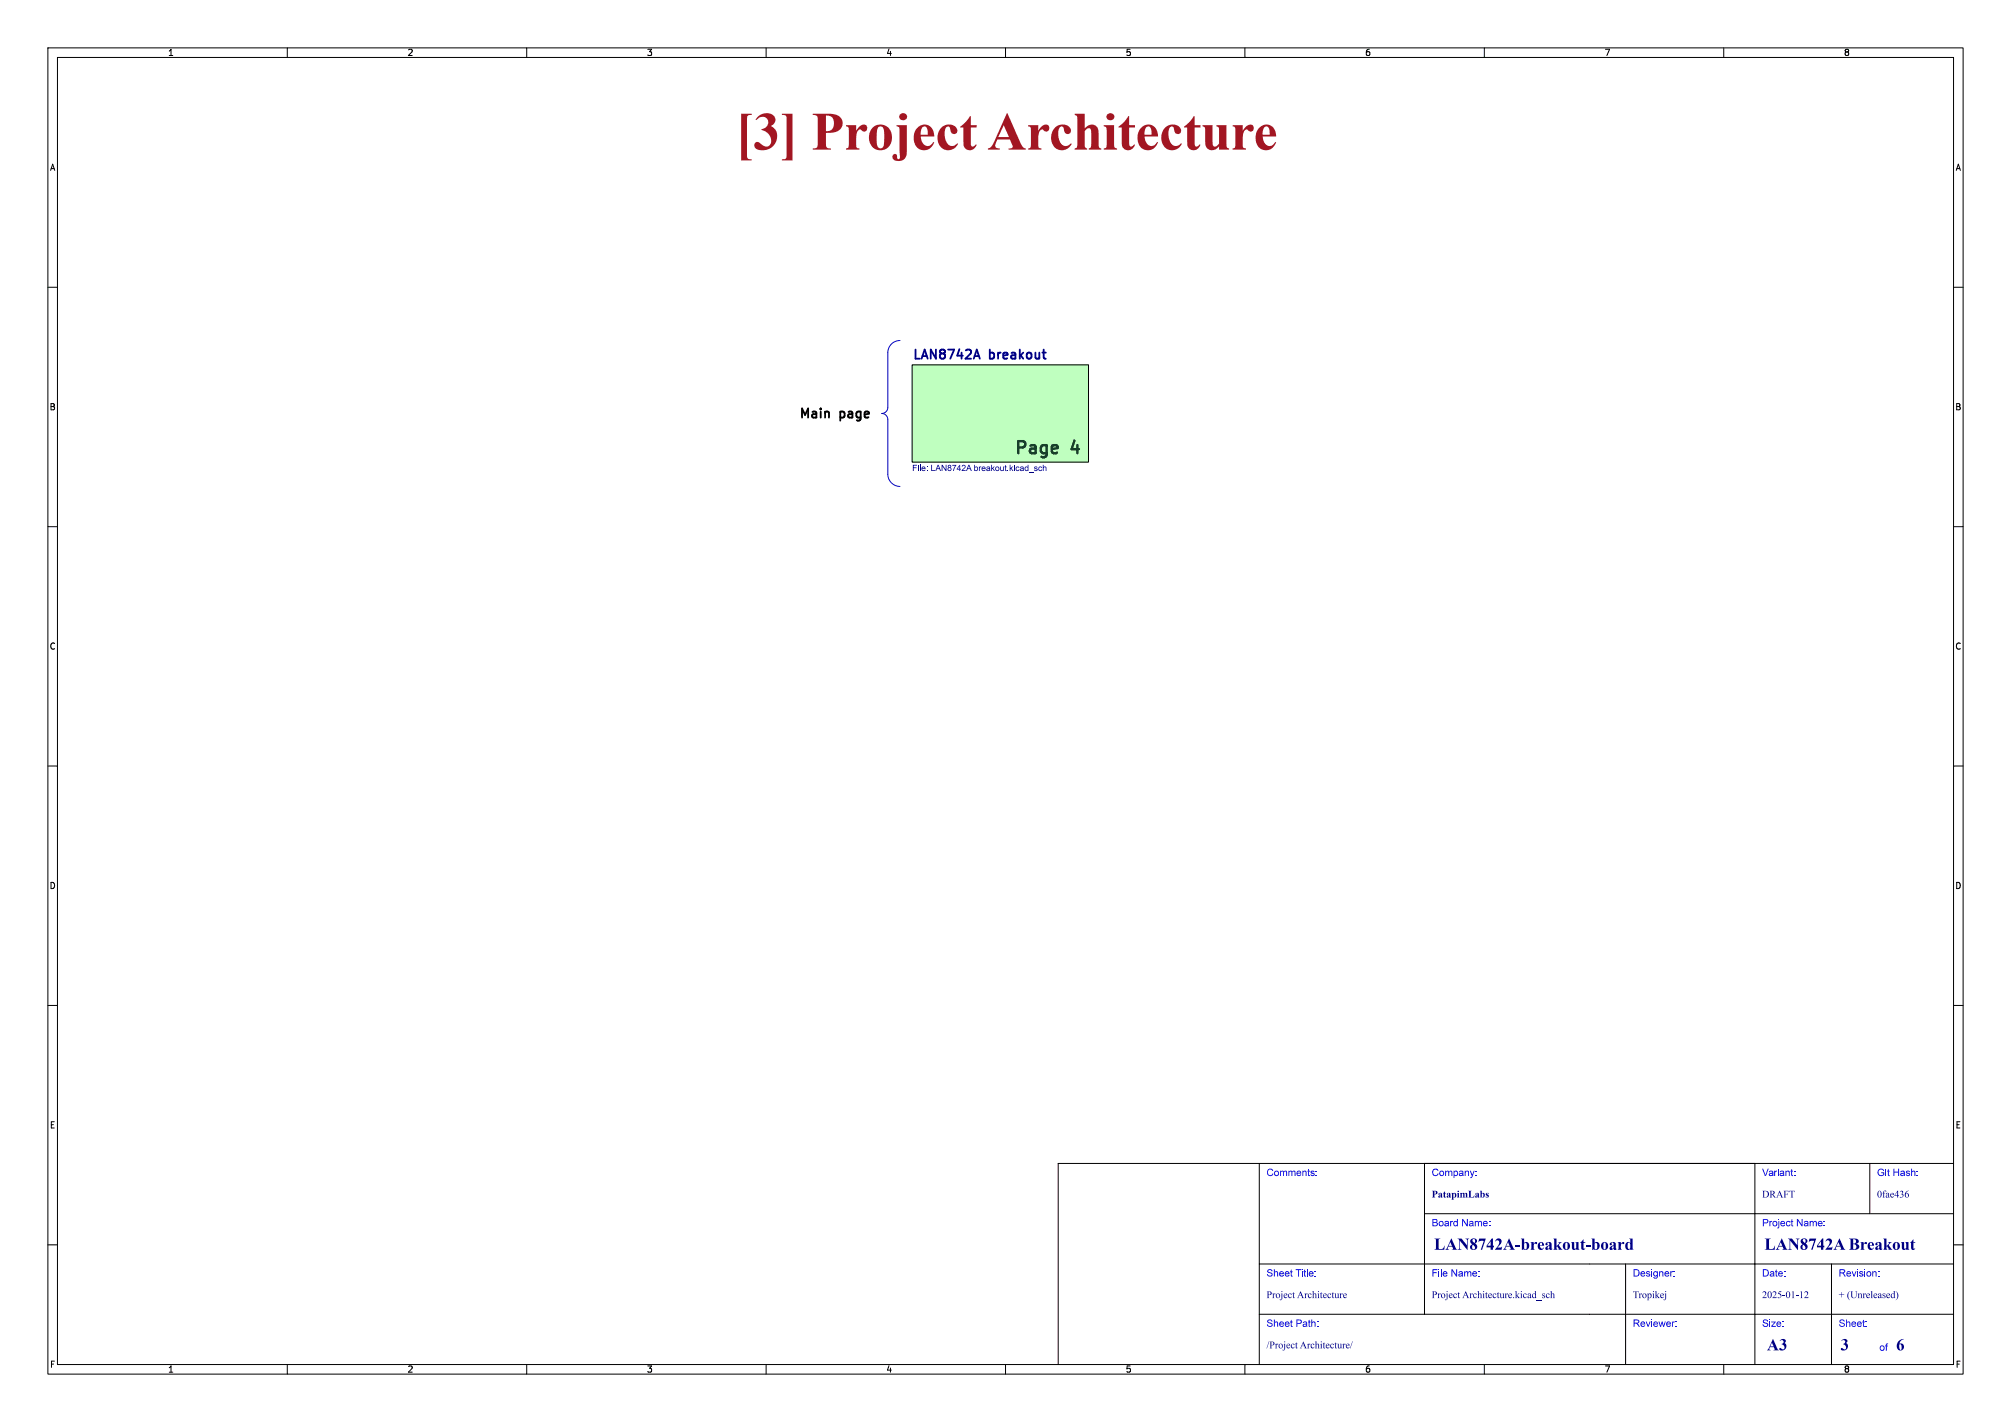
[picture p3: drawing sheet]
<svg xmlns="http://www.w3.org/2000/svg" width="420mm" height="297mm" viewBox="0 0 420 297" stroke-linecap="round" stroke-linejoin="round" font-family="sans-serif">
<g fill="none" stroke="#000" stroke-width=".21">
<path d="M10 10h400v277h-400zM12 12h396v273h-396zM60 10v2M110 10v2M160 10v2M210 10v2M260 10v2M310 10v2M360 10v2M10 60h2M190.5 76.2h36.8v20.3h-36.8zM408 60h2"/>
<path d="M10 110h2M408 110h2M10 160h2M408 160h2M10 210h2M408 210h2M263 243v42M297.5 253.5h110.5M297.5 243v31.5M366.5 243v42M390.5 243v10.5M408 243h-187v42"/>
<path d="M10 260h2M263 274.5h145M263 264h145M339.5 264v21M382.5 264v21M408 260h2M60 285v2M110 285v2M160 285v2M210 285v2M260 285v2M310 285v2"/>
<path d="M360 285v2"/>
</g>
<path d="M190.5 76.2h36.8v20.3h-36.8z" fill="#bfffbf" stroke="#bfffbf" stroke-width=".21"/>
<g fill="#000084">
<path d="M190.6 97.1h.9v.1h-.7v.4h.6v.2h-.6v.6h-.2z"/>
<path d="M191.7 97.1h.2v.1h-.2z"/>
<path d="M191.7 97.4h.2v1h-.2z"/>
<path d="M192.1 97.1h.2v1.3h-.2z"/>
<path d="M192.6 97.6a.43 .43 0 0 1 .5-.1 .43 .43 0 0 1 .2 .5h-.7l.2 .2 .5-.1a.45 .45 0 0 1-.6 .3 .45 .45 0 0 1-.3-.6h.7l-.2-.2-.5 .2z"/>
<path d="M193.5 97.4h.2v.2h-.2z"/>
<path d="M193.5 98.2h.2v.2h-.2z"/>
<path d="M194.5 97.1h.2v1.1h.6v.2h-.8z"/>
<path d="M195.8 97.1h.2l.5 1.3h-.2l-.1-.4h-.5l-.2 .4h-.2l.2-.6h.6l-.2-.6-.2 .6h-.2z"/>
<path d="M196.7 97.1h.1l.7 1v-1h.2v1.3h-.2l-.7-1v1h-.1z"/>
<path d="M198 97.2a.33 .33 0 0 1 .5-.1 .33 .33 0 0 1 0 .6 .41 .41 0 0 1 0 .7 .41 .41 0 0 1-.6-.4h.1a.26 .26 0 0 0 .4 .2 .26 .26 0 0 0 .1-.4 .26 .26 0 0 0-.5 .1l-.1 .1 .2-.3-.2-.3h.2a.21 .21 0 0 0 .3 .2 .21 .21 0 0 0 .1-.3 .21 .21 0 0 0-.4 0l-.2 .1z"/>
<path d="M198.9 97.1h.8l-.5 1.3h-.1v-.4l.4-.7h-.6z"/>
<path d="M200.4 97.1h.1v.8h.2v.2h-.2v.3h-.1v-.3h-.6v-.2h.6v-.5l-.4 .5h-.2z"/>
<path d="M201 97.2a.45 .45 0 0 1 .7 .2 .45 .45 0 0 1-.4 .6l-.3 .2h.7v.2h-.9l.2-.4a.41 .41 0 0 0 .4-.3 .41 .41 0 0 0-.1-.5l-.4 .2z"/>
<path d="M202.3 97.1h.1l.6 1.3h-.2l-.2-.4h-.5l-.2 .4h-.1l.2-.6h.6l-.3-.6-.2 .6h-.1z"/>
<path d="M203.5 97.1h.1v.5a.41 .41 0 0 1 .6 0 .41 .41 0 0 1 0 .6 .41 .41 0 0 1-.6 0l-.1 .2v-.5h.1a.3 .3 0 0 0 .3 .3 .3 .3 0 0 0 .3-.3 .3 .3 0 0 0-.3-.3l-.4 .3z"/>
<path d="M204.4 97.4l.2 .2 .4-.1-.4 .2v.7h-.2z"/>
<path d="M205.1 97.6a.43 .43 0 0 1 .5-.1 .43 .43 0 0 1 .2 .5h-.6l.2 .2 .4-.1a.45 .45 0 0 1-.5 .3 .45 .45 0 0 1-.3-.6h.7l-.3-.2-.4 .2z"/>
<path d="M206.1 97.5a.4 .4 0 0 1 .4-.1 .4 .4 0 0 1 .3 .4v.6l-.2-.1a.37 .37 0 0 1-.3 .1 .37 .37 0 0 1-.3-.3h.1a.22 .22 0 0 0 .3 .1 .22 .22 0 0 0 .2-.2l-.6 .1 .3-.3a.21 .21 0 0 0 .3 0 .21 .21 0 0 0-.1-.3 .21 .21 0 0 0-.3 .1l-.2 .1z"/>
<path d="M207 97.1h.2v.7l.4-.4h.2l-.4 .4 .4 .6h-.2l-.3-.5-.1 .5h-.2z"/>
<path d="M208 97.5a.46 .46 0 0 1 .7 .1 .46 .46 0 0 1-.2 .7 .46 .46 0 0 1-.6-.4h.1a.28 .28 0 0 0 .4 .2 .28 .28 0 0 0 0-.4 .28 .28 0 0 0-.4 .1l-.1 .1z"/>
<path d="M208.9 97.4h.2v.5a.23 .23 0 0 0 .2 .3 .23 .23 0 0 0 .2-.3v-.5h.1v1h-.1v-.2a.32 .32 0 0 1-.4 .2 .32 .32 0 0 1-.2-.4z"/>
<path d="M209.9 97.2l.2-.1v.3h.1v.2h-.1v.5l.2 .3-.4-.1v-.7h-.1z"/>
<path d="M210.4 98.2h.2v.2h-.2z"/>
<path d="M210.9 97.1h.1v.7l.4-.4h.2l-.3 .4 .3 .6h-.2l-.3-.5-.1 .5h-.1z"/>
<path d="M211.8 97.1h.1v.1h-.1z"/>
<path d="M211.8 97.4h.1v1h-.1z"/>
<path d="M212.2 97.5l.4-.1a.18 .18 0 0 1 .2 .1 .18 .18 0 0 1-.1 .2 .27 .27 0 0 0-.3 0 .27 .27 0 0 0 0 .4 .27 .27 0 0 0 .4-.1l.1 .1a.45 .45 0 0 1-.7 .2 .45 .45 0 0 1 0-.8z"/>
<path d="M213.1 97.5a.4 .4 0 0 1 .4-.1 .4 .4 0 0 1 .3 .4v.6l-.1-.1a.37 .37 0 0 1-.4 .1 .37 .37 0 0 1-.3-.3l.6 .1v-.3l-.6 .2 .3-.3a.21 .21 0 0 0 .3 0 .21 .21 0 0 0 0-.3 .21 .21 0 0 0-.3 .1l-.3 .1z"/>
<path d="M214.1 97.5l.3-.1 .2 .2v-.5h.2v1.3l-.2-.2a.37 .37 0 0 1-.4 .1 .37 .37 0 0 1-.2-.4h.1a.28 .28 0 0 0 .4 .2 .28 .28 0 0 0 .2-.4 .28 .28 0 0 0-.4-.1l-.2 .3h-.1z"/>
<path d="M214.9 98.6h1v.1h-1z"/>
<path d="M216 97.5l.4-.1 .3 .3-.4-.1-.1 .2a.38 .38 0 0 1 .5 .2 .38 .38 0 0 1-.3 .5 .38 .38 0 0 1-.5-.4l.3 .1a.2 .2 0 0 0 .2 .1 .2 .2 0 0 0 .1-.3 .2 .2 0 0 0-.3 0l-.2-.2z"/>
<path d="M217 97.5l.3-.1a.18 .18 0 0 1 .3 .1 .18 .18 0 0 1-.1 .2 .27 .27 0 0 0-.4 0 .27 .27 0 0 0 0 .4 .27 .27 0 0 0 .4-.1l.2 .1a.45 .45 0 0 1-.7 .2 .45 .45 0 0 1 0-.8z"/>
<path d="M217.8 97.1h.1v.5l.3-.2 .3 .1v.9h-.1v-.7l-.2-.1-.2 .1-.1 .7h-.1z"/>
</g>
<path d="M167.5 87.2v-1.9l.6 1.4 .7-1.4v1.9M171.4 85.3v.2" fill="none" stroke="#000" stroke-width=".38"/>
<path d="M188 71.1a2.54 2.54 0 0 0-2.6 2.6v11.4a1.28 1.28 0 0 1-1.3 1.3 1.28 1.28 0 0 1 1.3 1.2v11.5a2.56 2.56 0 0 0 2.6 2.5" fill="none" stroke="#0000c2" stroke-width=".21"/>
<text font-size="11.1" fill="#a21622" x="153.6" y="34.2">[3] ProjectArchitecture</text>
<g font-size="3.5" fill="#143c28">
<text x="211.4" y="95">Page</text>
<text x="223.6" y="95">4</text>
</g>
<g font-size="3.5" fill="#00007f">
<text x="299.5" y="262">LAN8742A-breakout-board</text>
<text x="368.5" y="262">LAN8742ABreakout</text>
<text x="369" y="283">A3</text>
<text x="384.4" y="283">3</text>
<text x="396" y="283">6</text>
</g>
<g font-size="2.7" fill="#000084">
<text x="190.5" y="75.2">LAN8742A</text>
<text x="206.8" y="75.2">breakout</text>
</g>
<g font-size="2.7">
<text x="166.5" y="88.3">Main</text>
<text x="175.3" y="88.3">page</text>
</g>
<g font-size="2.1" fill="#00f">
<text x="264.5" y="246.2">Comments:</text>
<text x="299" y="246.2">Company:</text>
<text x="368" y="246.2">Variant:</text>
<text x="392" y="246.2">Git Hash:</text>
<text x="299" y="256.7">Board Name:</text>
<text x="368" y="256.7">Project Name:</text>
<text x="264.5" y="267.2">Sheet Title:</text>
<text x="299" y="267.2">File Name:</text>
<text x="341" y="267.2">Designer:</text>
<text x="368" y="267.2">Date:</text>
<text x="384" y="267.2">Revision:</text>
<text x="264.5" y="277.7">Sheet Path:</text>
<text x="341" y="277.7">Reviewer:</text>
<text x="368" y="277.7">Size:</text>
<text x="384" y="277.7">Sheet:</text>
<text x="392.5" y="282.7">of</text>
</g>
<g font-size="2.1" fill="#00007f">
<text x="299" y="250.7">PatapimLabs</text>
<text x="368" y="250.7">DRAFT</text>
<text x="392" y="250.7">0fae436</text>
<text x="264.5" y="271.7">ProjectArchitecture</text>
<text x="299" y="271.7">ProjectArchitecture.kicad_sch</text>
<text x="341" y="271.7">Tropikej</text>
<text x="368" y="271.7">2025-01-12</text>
<text x="384" y="271.7">+ (Unreleased)</text>
<text x="264.5" y="282.2">/ProjectArchitecture/</text>
</g>
<g font-size="1.8">
<text x="35" y="11.9">1</text>
<text x="85" y="11.9">2</text>
<text x="135" y="11.9">3</text>
<text x="185" y="11.9">4</text>
<text x="235" y="11.9">5</text>
<text x="285" y="11.9">6</text>
<text x="335" y="11.9">7</text>
<text x="385" y="11.9">8</text>
<text x="10.3" y="35.9">A</text>
<text x="408.3" y="35.9">A</text>
<text x="10.3" y="85.9">B</text>
<text x="408.2" y="85.9">B</text>
<text x="10.3" y="135.9">C</text>
<text x="408.2" y="135.9">C</text>
<text x="10.3" y="185.9">D</text>
<text x="408.2" y="185.9">D</text>
<text x="10.3" y="235.9">E</text>
<text x="408.3" y="235.9">E</text>
<text x="10.3" y="285.9">F</text>
<text x="35" y="286.9">1</text>
<text x="85" y="286.9">2</text>
<text x="135" y="286.9">3</text>
<text x="185" y="286.9">4</text>
<text x="235" y="286.9">5</text>
<text x="285" y="286.9">6</text>
<text x="335" y="286.9">7</text>
<text x="385" y="286.9">8</text>
<text x="408.3" y="285.9">F</text>
</g>
</svg>
